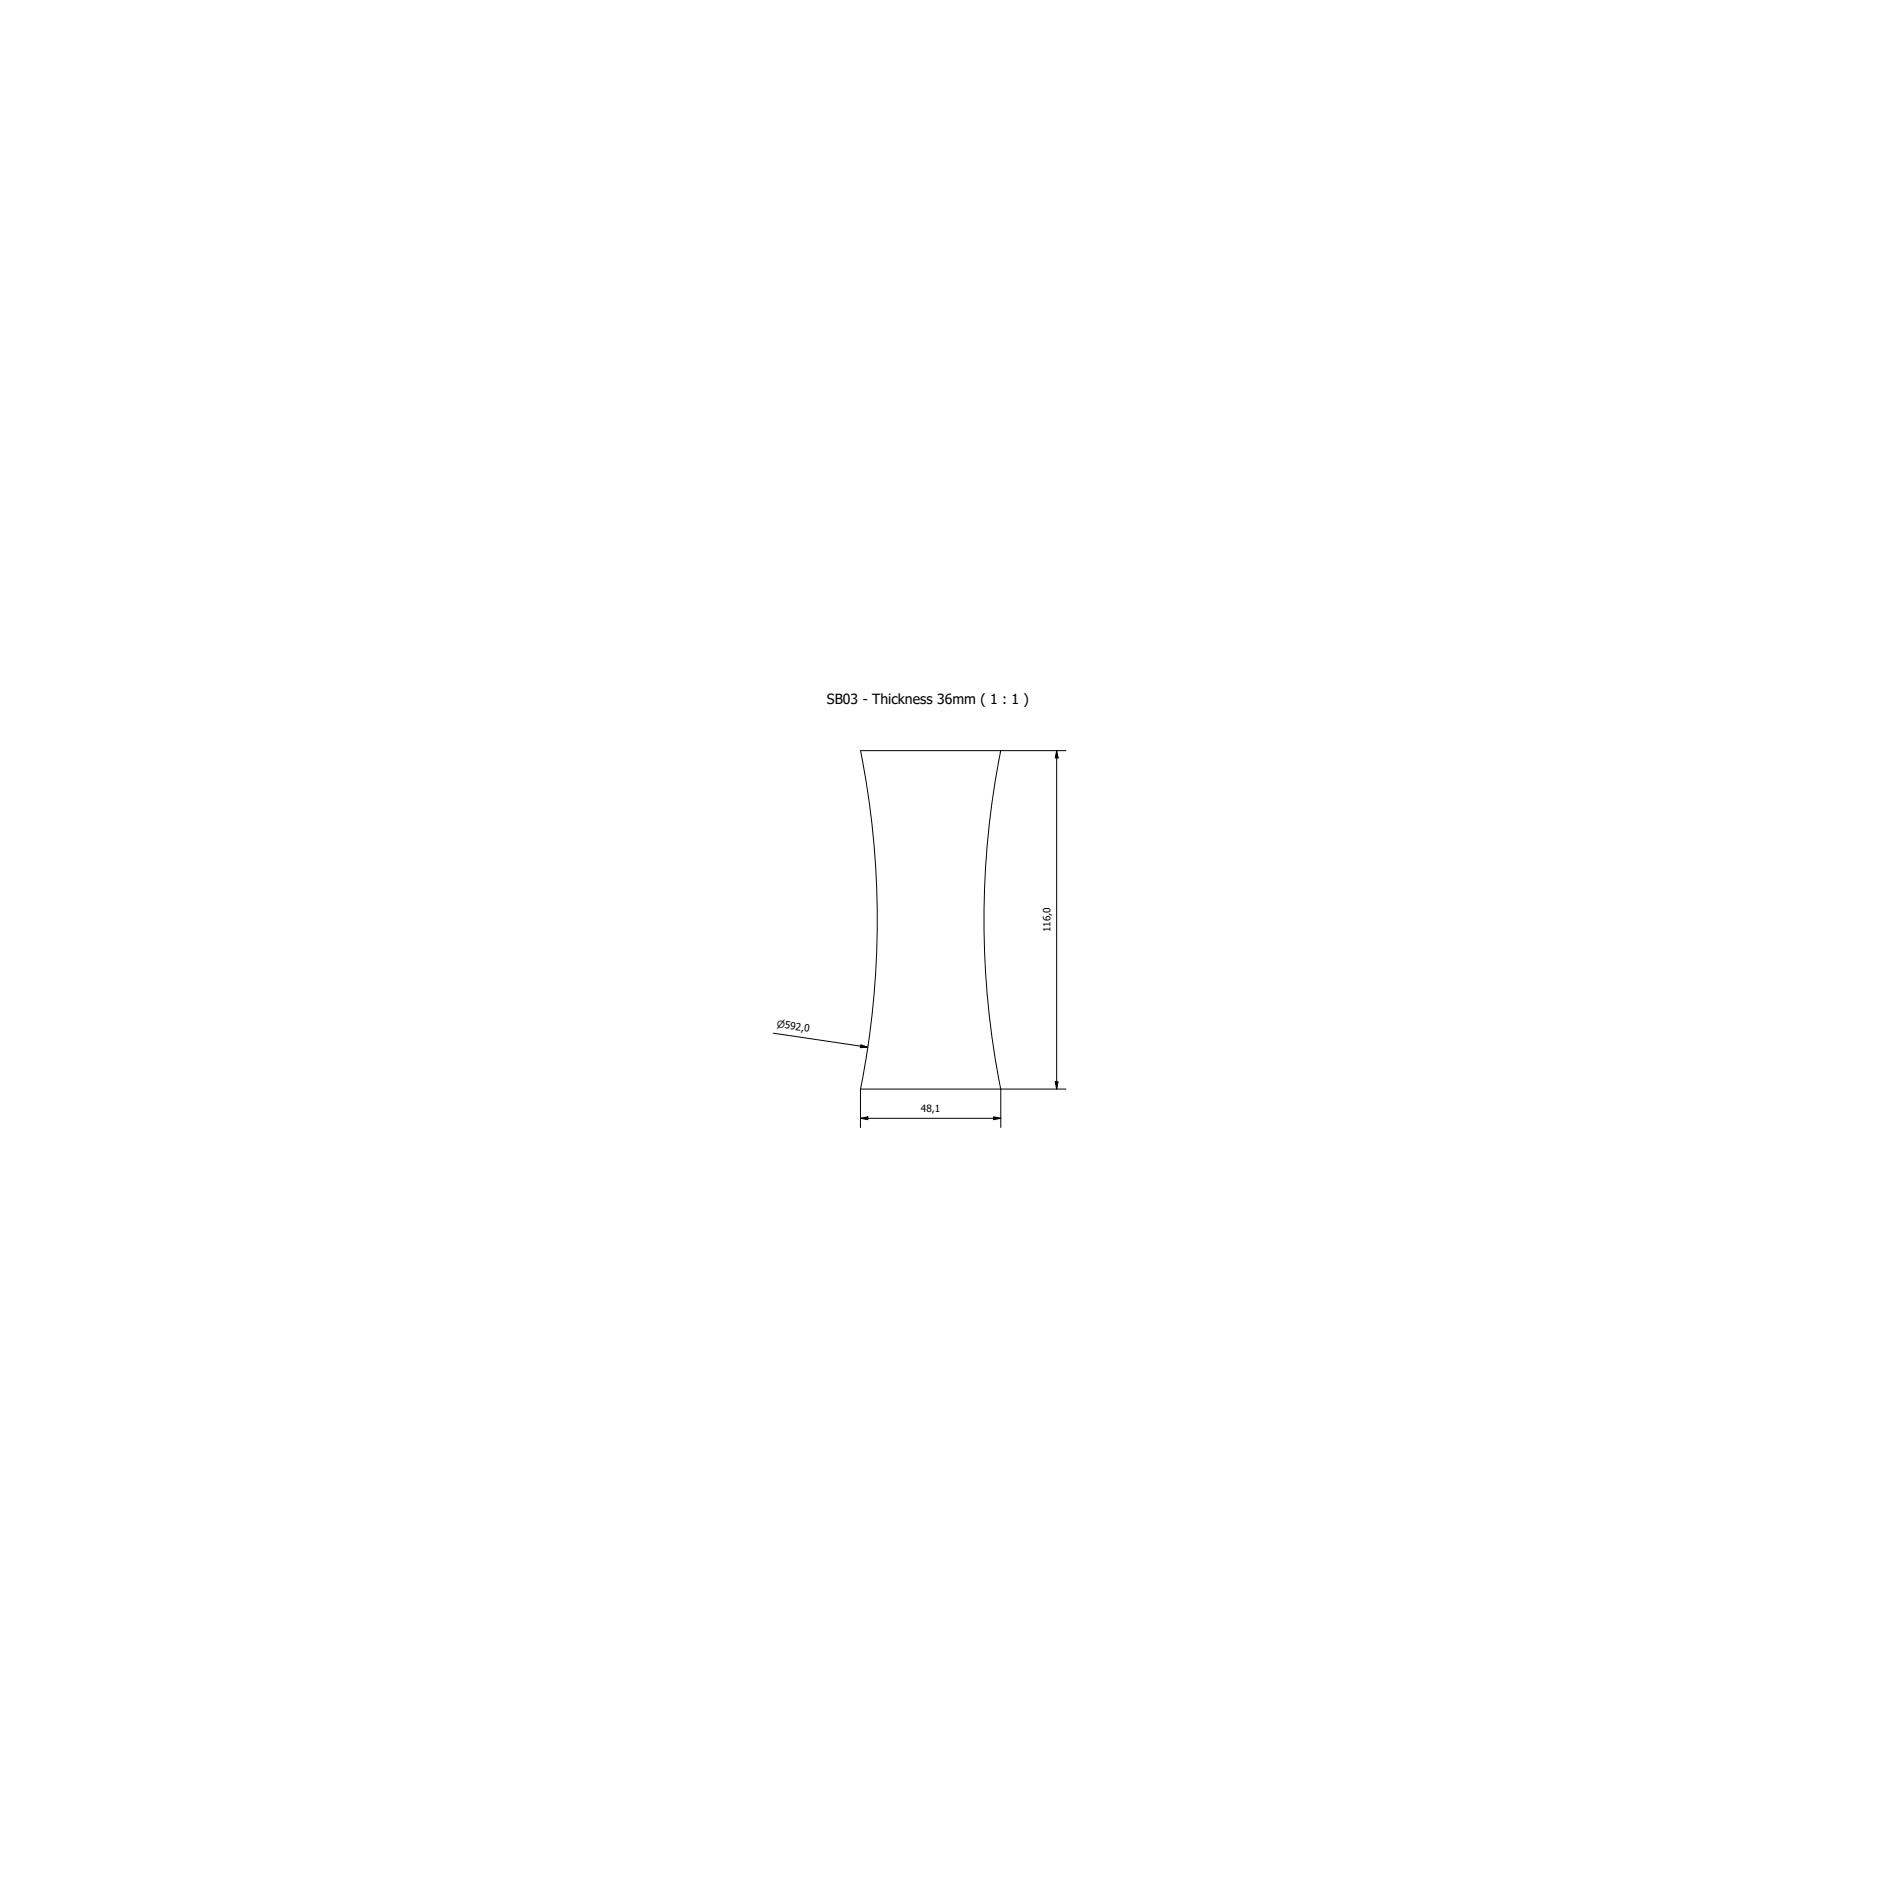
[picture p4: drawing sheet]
<svg xmlns="http://www.w3.org/2000/svg" width="650mm" height="650mm" viewBox="0 0 650 650" stroke-linecap="round" stroke-linejoin="round" font-family="sans-serif">
<!-- layer: Visible (ISO) -->
<path d="M343 257.3a296 296 0 0 0 0 116h-48.1M343 257.3h-48.1a296 296 0 0 1 0 116" fill="none" stroke="#000" stroke-width=".34"/>
<!-- layer: Dimension (ISO) -->
<path d="M343 257.3h22.3M362.2 257.3l.4 2.5h-.9zM362.2 257.3v116M265 354.1l32.4 4.8M295 358.1l2.4 .8-2.5 .2zM294.9 373.3v13.2M361.7 370.8h.9l-.4 2.5zM365.3 373.3h-22.3v13.2M294.9 383.3l2.5-.5v1zM294.9 383.3h48.1M340.5 382.8l2.5 .5-2.5 .5z" fill="none" stroke="#000" stroke-width=".34"/>
<path d="M362.2 257.3l.4 2.5h-.9zM295 358.1l2.4 .8-2.5 .2zM361.7 370.8h.9l-.4 2.5zM294.9 383.3l2.5-.5v1zM340.5 382.8l2.5 .5-2.5 .5z" fill="#000"/>
<text font-size="4.8" x="283.4" y="241.1">SB03 - Thickness 36mm ( 1 : 1 )</text>
<g font-size="3.4">
<text x="360" y="319.5" transform="rotate(-90 360 319.5)">116,0</text>
<text x="315.6" y="381.1">48,1</text>
</g>
<text font-size="3.3" x="266.1" y="352.1" transform="rotate(9 266.1 352.1)">⌀592,0</text>
</svg>
